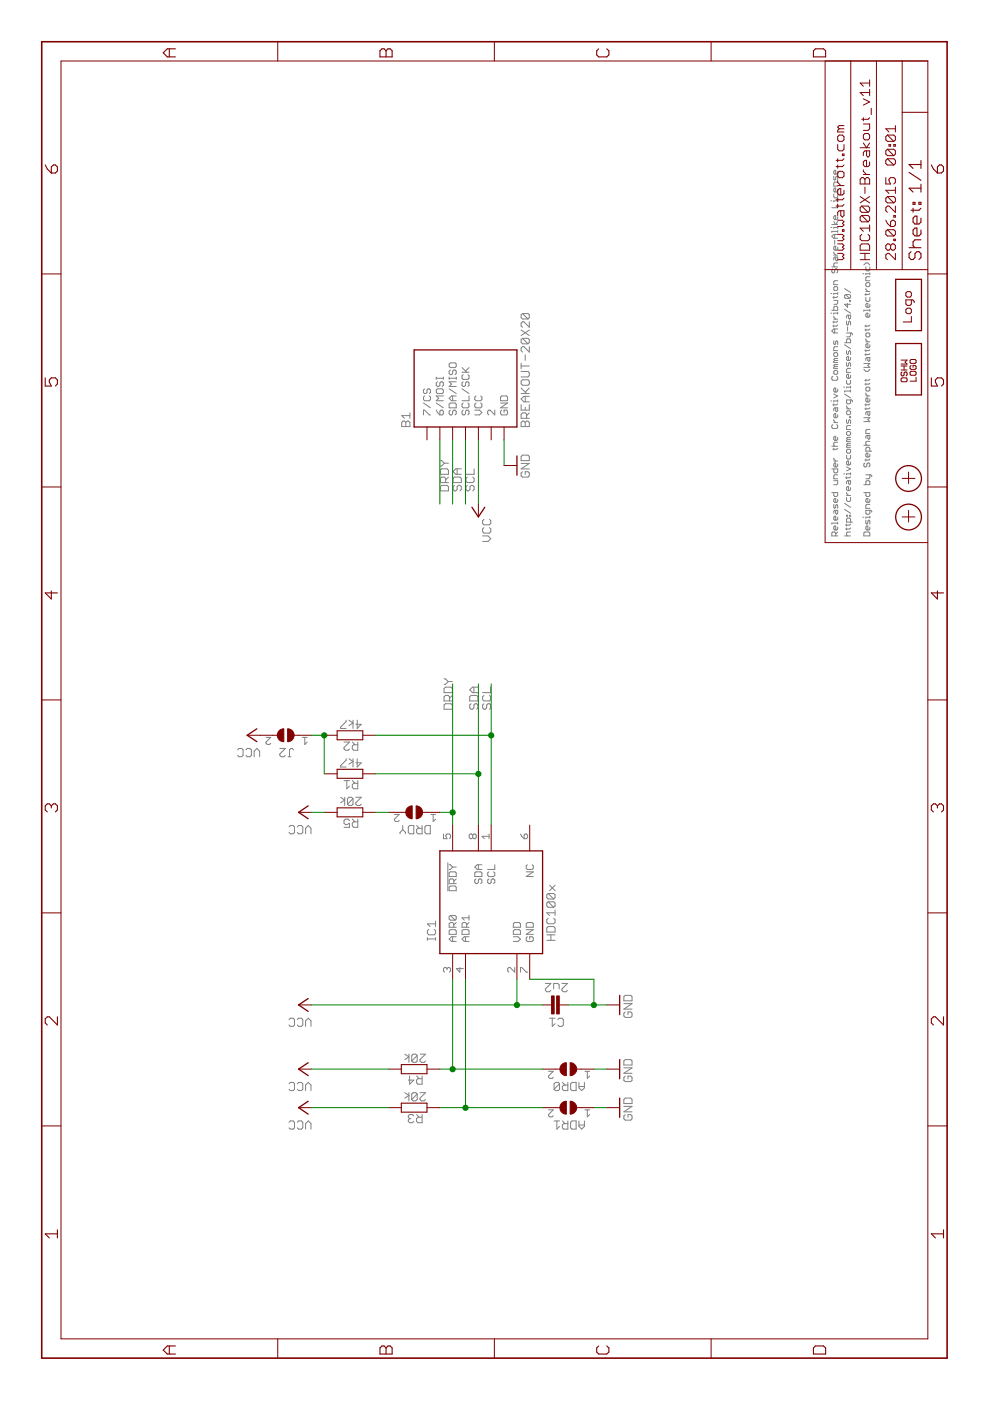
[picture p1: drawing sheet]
<?xml version="1.0" encoding="utf-8"?>
<!DOCTYPE eagle SYSTEM "eagle.dtd">
<eagle version="7.3.0">
<drawing>
<settings>
<setting alwaysvectorfont="yes"/>
<setting verticaltext="up"/>
</settings>
<grid distance="0.05" unitdist="inch" unit="inch" style="lines" multiple="1" display="yes" altdistance="0.025" altunitdist="inch" altunit="inch"/>
<schematic xreflabel="%F%N/%S.%C%R" xrefpart="/%S.%C%R">
<libraries>
<library name="we-rcl">
<symbols>
<symbol name="RESISTOR">
<pin name="1" x="-5.08" y="0" visible="off" length="short" direction="pas" swaplevel="1"/>
<pin name="2" x="5.08" y="0" visible="off" length="short" direction="pas" swaplevel="1" rot="R180"/>
<wire x1="-2.54" y1="0.889" x2="2.54" y2="0.889" width="0.2032" layer="94"/>
<wire x1="2.54" y1="0.889" x2="2.54" y2="-0.889" width="0.2032" layer="94"/>
<wire x1="2.54" y1="-0.889" x2="-2.54" y2="-0.889" width="0.2032" layer="94"/>
<wire x1="-2.54" y1="-0.889" x2="-2.54" y2="0.889" width="0.2032" layer="94"/>
<text x="0" y="1.27" size="1.778" layer="95" align="bottom-center">&gt;NAME</text>
<text x="0" y="-1.27" size="1.778" layer="96" align="top-center">&gt;VALUE</text>
</symbol>
<symbol name="CAPACITOR">
<pin name="1" x="-2.54" y="0" visible="off" length="point" direction="pas" swaplevel="1"/>
<pin name="2" x="2.54" y="0" visible="off" length="point" direction="pas" swaplevel="1" rot="R180"/>
<text x="0" y="2.54" size="1.778" layer="95" align="bottom-center">&gt;NAME</text>
<text x="0" y="-2.54" size="1.778" layer="96" align="top-center">&gt;VALUE</text>
<wire x1="-2.54" y1="0" x2="-0.762" y2="0" width="0.1524" layer="94"/>
<wire x1="2.54" y1="0" x2="0.762" y2="0" width="0.1524" layer="94"/>
<rectangle x1="-1.27" y1="-0.254" x2="2.286" y2="0.254" layer="94" rot="R90"/>
<rectangle x1="-2.286" y1="-0.254" x2="1.27" y2="0.254" layer="94" rot="R90"/>
</symbol>
<symbol name="JUMPER2">
<wire x1="0.381" y1="0.635" x2="0.381" y2="-0.635" width="1.27" layer="94" curve="-180" cap="flat"/>
<wire x1="-0.381" y1="-0.635" x2="-0.381" y2="0.635" width="1.27" layer="94" curve="-180" cap="flat"/>
<wire x1="2.54" y1="0" x2="1.651" y2="0" width="0.1524" layer="94"/>
<wire x1="-2.54" y1="0" x2="-1.651" y2="0" width="0.1524" layer="94"/>
<text x="0" y="2.54" size="1.778" layer="95" align="bottom-center">&gt;NAME</text>
<pin name="2" x="5.08" y="0" visible="pad" length="short" direction="pas" swaplevel="1" rot="R180"/>
<pin name="1" x="-5.08" y="0" visible="pad" length="short" direction="pas" swaplevel="1"/>
</symbol>
</symbols>
<devicesets>
<deviceset name="RESISTOR" prefix="R" uservalue="yes">
<gates>
<gate name="R" symbol="RESISTOR" x="0" y="0"/>
</gates>
<devices>
<device name="-R0603" package="R0603">
<connects>
<connect gate="R" pin="1" pad="1"/>
<connect gate="R" pin="2" pad="2"/>
</connects>
<technologies>
<technology name=""/>
</technologies>
</device>
<device name="-R0805" package="R0805">
<connects>
<connect gate="R" pin="1" pad="1"/>
<connect gate="R" pin="2" pad="2"/>
</connects>
<technologies>
<technology name=""/>
</technologies>
</device>
<device name="-R0402" package="R0402">
<connects>
<connect gate="R" pin="1" pad="1"/>
<connect gate="R" pin="2" pad="2"/>
</connects>
<technologies>
<technology name=""/>
</technologies>
</device>
<device name="-R1206" package="R1206">
<connects>
<connect gate="R" pin="1" pad="1"/>
<connect gate="R" pin="2" pad="2"/>
</connects>
<technologies>
<technology name=""/>
</technologies>
</device>
<device name="-R0201" package="R0201">
<connects>
<connect gate="R" pin="1" pad="1"/>
<connect gate="R" pin="2" pad="2"/>
</connects>
<technologies>
<technology name=""/>
</technologies>
</device>
</devices>
</deviceset>
<deviceset name="CAPACITOR" prefix="C" uservalue="yes">
<gates>
<gate name="C" symbol="CAPACITOR" x="0" y="0"/>
</gates>
<devices>
<device name="-C0402" package="R0402">
<connects>
<connect gate="C" pin="1" pad="1"/>
<connect gate="C" pin="2" pad="2"/>
</connects>
<technologies>
<technology name=""/>
</technologies>
</device>
<device name="-C0603" package="R0603">
<connects>
<connect gate="C" pin="1" pad="1"/>
<connect gate="C" pin="2" pad="2"/>
</connects>
<technologies>
<technology name=""/>
</technologies>
</device>
<device name="-C0805" package="R0805">
<connects>
<connect gate="C" pin="1" pad="1"/>
<connect gate="C" pin="2" pad="2"/>
</connects>
<technologies>
<technology name=""/>
</technologies>
</device>
<device name="-C1206" package="R1206">
<connects>
<connect gate="C" pin="1" pad="1"/>
<connect gate="C" pin="2" pad="2"/>
</connects>
<technologies>
<technology name=""/>
</technologies>
</device>
<device name="-C0201" package="R0201">
<connects>
<connect gate="C" pin="1" pad="1"/>
<connect gate="C" pin="2" pad="2"/>
</connects>
<technologies>
<technology name=""/>
</technologies>
</device>
</devices>
</deviceset>
<deviceset name="JUMPER2" prefix="J">
<gates>
<gate name="J" symbol="JUMPER2" x="0" y="0"/>
</gates>
<devices>
<device name="-0603" package="JUMPER2-0603">
<connects>
<connect gate="J" pin="1" pad="1"/>
<connect gate="J" pin="2" pad="2"/>
</connects>
<technologies>
<technology name=""/>
</technologies>
</device>
<device name="-0603-NC" package="JUMPER2-0603_NC">
<connects>
<connect gate="J" pin="1" pad="1"/>
<connect gate="J" pin="2" pad="2"/>
</connects>
<technologies>
<technology name=""/>
</technologies>
</device>
<device name="-0402" package="JUMPER2-0402">
<connects>
<connect gate="J" pin="1" pad="1"/>
<connect gate="J" pin="2" pad="2"/>
</connects>
<technologies>
<technology name=""/>
</technologies>
</device>
<device name="-0402-NC" package="JUMPER2-0402_NC">
<connects>
<connect gate="J" pin="1" pad="1"/>
<connect gate="J" pin="2" pad="2"/>
</connects>
<technologies>
<technology name=""/>
</technologies>
</device>
<device name="-0201" package="JUMPER2-0201">
<connects>
<connect gate="J" pin="1" pad="1"/>
<connect gate="J" pin="2" pad="2"/>
</connects>
<technologies>
<technology name=""/>
</technologies>
</device>
<device name="-0201-NC" package="JUMPER2-0201_NC">
<connects>
<connect gate="J" pin="1" pad="1"/>
<connect gate="J" pin="2" pad="2"/>
</connects>
<technologies>
<technology name=""/>
</technologies>
</device>
</devices>
</deviceset>
</devicesets>
</library>
<library name="supply1">
<symbols>
<symbol name="VCC">
<wire x1="1.27" y1="-1.905" x2="0" y2="0" width="0.254" layer="94"/>
<wire x1="0" y1="0" x2="-1.27" y2="-1.905" width="0.254" layer="94"/>
<text x="-2.54" y="-2.54" size="1.778" layer="96" rot="R90">&gt;VALUE</text>
<pin name="VCC" x="0" y="-2.54" visible="off" length="short" direction="sup" rot="R90"/>
</symbol>
<symbol name="GND">
<wire x1="-1.905" y1="0" x2="1.905" y2="0" width="0.254" layer="94"/>
<text x="-2.54" y="-2.54" size="1.778" layer="96">&gt;VALUE</text>
<pin name="GND" x="0" y="2.54" visible="off" length="short" direction="sup" rot="R270"/>
</symbol>
</symbols>
<devicesets>
<deviceset name="VCC" prefix="P+">
<gates>
<gate name="VCC" symbol="VCC" x="0" y="0"/>
</gates>
<devices>
<device name="">
<technologies>
<technology name=""/>
</technologies>
</device>
</devices>
</deviceset>
<deviceset name="GND" prefix="GND">
<gates>
<gate name="1" symbol="GND" x="0" y="0"/>
</gates>
<devices>
<device name="">
<technologies>
<technology name=""/>
</technologies>
</device>
</devices>
</deviceset>
</devicesets>
</library>
<library name="we-symbol">
<symbols>
<symbol name="PASSER">
<wire x1="-1.016" y1="0" x2="1.27" y2="0" width="0.127" layer="94"/>
<wire x1="0" y1="1.27" x2="0" y2="-1.27" width="0.127" layer="94"/>
<circle x="0" y="0" radius="2.54" width="0.254" layer="94"/>
</symbol>
<symbol name="OSHW_LOGO">
<wire x1="5.08" y1="2.54" x2="5.08" y2="-2.54" width="0.254" layer="94"/>
<wire x1="5.08" y1="-2.54" x2="-5.08" y2="-2.54" width="0.254" layer="94"/>
<wire x1="-5.08" y1="-2.54" x2="-5.08" y2="2.54" width="0.254" layer="94"/>
<wire x1="-5.08" y1="2.54" x2="5.08" y2="2.54" width="0.254" layer="94"/>
<text x="-2.54" y="0.254" size="1.27" layer="94">OSHW</text>
<text x="-2.413" y="-1.524" size="1.27" layer="94">LOGO</text>
</symbol>
<symbol name="LOGO">
<wire x1="-5.08" y1="2.54" x2="5.08" y2="2.54" width="0.254" layer="94"/>
<wire x1="5.08" y1="2.54" x2="5.08" y2="-2.54" width="0.254" layer="94"/>
<wire x1="5.08" y1="-2.54" x2="-5.08" y2="-2.54" width="0.254" layer="94"/>
<wire x1="-5.08" y1="-2.54" x2="-5.08" y2="2.54" width="0.254" layer="94"/>
<text x="-3.429" y="-0.635" size="1.778" layer="94">Logo</text>
</symbol>
<symbol name="A4L-LOC">
<wire x1="256.54" y1="3.81" x2="256.54" y2="8.89" width="0.1016" layer="94"/>
<wire x1="256.54" y1="8.89" x2="256.54" y2="13.97" width="0.1016" layer="94"/>
<wire x1="256.54" y1="13.97" x2="256.54" y2="19.05" width="0.1016" layer="94"/>
<wire x1="256.54" y1="19.05" x2="256.54" y2="24.13" width="0.1016" layer="94"/>
<wire x1="161.29" y1="3.81" x2="161.29" y2="24.13" width="0.1016" layer="94"/>
<wire x1="161.29" y1="24.13" x2="215.265" y2="24.13" width="0.1016" layer="94"/>
<wire x1="215.265" y1="24.13" x2="256.54" y2="24.13" width="0.1016" layer="94"/>
<wire x1="246.38" y1="3.81" x2="246.38" y2="8.89" width="0.1016" layer="94"/>
<wire x1="246.38" y1="8.89" x2="256.54" y2="8.89" width="0.1016" layer="94"/>
<wire x1="246.38" y1="8.89" x2="215.265" y2="8.89" width="0.1016" layer="94"/>
<wire x1="215.265" y1="8.89" x2="215.265" y2="3.81" width="0.1016" layer="94"/>
<wire x1="215.265" y1="8.89" x2="215.265" y2="13.97" width="0.1016" layer="94"/>
<wire x1="215.265" y1="13.97" x2="256.54" y2="13.97" width="0.1016" layer="94"/>
<wire x1="215.265" y1="13.97" x2="215.265" y2="19.05" width="0.1016" layer="94"/>
<wire x1="215.265" y1="19.05" x2="256.54" y2="19.05" width="0.1016" layer="94"/>
<wire x1="215.265" y1="19.05" x2="215.265" y2="24.13" width="0.1016" layer="94"/>
<frame x1="0" y1="0" x2="260.35" y2="179.07" columns="6" rows="4" layer="94"/>
<text x="217.17" y="15.24" size="2.032" layer="94" font="vector">&gt;DRAWING_NAME</text>
<text x="217.17" y="10.16" size="2.032" layer="94" font="vector">&gt;LAST_DATE_TIME</text>
<text x="230.505" y="5.08" size="2.54" layer="94" font="vector">&gt;SHEET</text>
<text x="217.17" y="5.08" size="2.54" layer="94" font="vector">Sheet:</text>
<text x="217.17" y="20.32" size="2.032" layer="94" font="vector">www.watterott.com</text>
</symbol>
</symbols>
<devicesets>
<deviceset name="PASSER" prefix="X">
<gates>
<gate name="X" symbol="PASSER" x="0" y="0"/>
</gates>
<devices>
<device name="-07" package="PASSER_07MM">
<technologies>
<technology name=""/>
</technologies>
</device>
</devices>
</deviceset>
<deviceset name="OSHW_LOGO" prefix="LOGO">
<gates>
<gate name="L" symbol="OSHW_LOGO" x="0" y="0"/>
</gates>
<devices>
<device name="X0100" package="OSHW_6X100">
<technologies>
<technology name=""/>
</technologies>
</device>
<device name="X0150" package="OSHW_6X150">
<technologies>
<technology name=""/>
</technologies>
</device>
<device name="X0200" package="OSHW_6X200">
<technologies>
<technology name=""/>
</technologies>
</device>
<device name="X0070" package="OSHW_6X70">
<technologies>
<technology name=""/>
</technologies>
</device>
</devices>
</deviceset>
<deviceset name="LOGO" prefix="LOGO">
<gates>
<gate name="L" symbol="LOGO" x="0" y="0"/>
</gates>
<devices>
<device name="-PLACE" package="LOGO_TPLACE">
<technologies>
<technology name=""/>
</technologies>
</device>
<device name="-LAYER" package="LOGO_TOP">
<technologies>
<technology name=""/>
</technologies>
</device>
<device name="-STOP" package="LOGO_STOP">
<technologies>
<technology name=""/>
</technologies>
</device>
<device name="-S_STOP" package="SPARK_STOP">
<technologies>
<technology name=""/>
</technologies>
</device>
<device name="-S_LAYER" package="SPARK_TOP">
<technologies>
<technology name=""/>
</technologies>
</device>
<device name="-S_PLACE_M" package="SPARK_TPLACE_M">
<technologies>
<technology name=""/>
</technologies>
</device>
<device name="-S_PLACE_S" package="SPARK_TPLACE_S">
<technologies>
<technology name=""/>
</technologies>
</device>
</devices>
</deviceset>
<deviceset name="FRAME-A4L" prefix="FRAME">
<gates>
<gate name="F" symbol="A4L-LOC" x="0" y="0"/>
</gates>
<devices>
<device name="">
<technologies>
<technology name=""/>
</technologies>
</device>
</devices>
</deviceset>
</devicesets>
</library>
<library name="we-chip">
<symbols>
<symbol name="HDC1008">
<pin name="SCL" x="15.24" y="0" length="middle" direction="in" rot="R180"/>
<pin name="VDD" x="-15.24" y="-5.08" length="middle" direction="pwr"/>
<pin name="ADR0" x="-15.24" y="7.62" length="middle" direction="in"/>
<pin name="ADR1" x="-15.24" y="5.08" length="middle" direction="in"/>
<pin name="SDA" x="15.24" y="2.54" length="middle" rot="R180"/>
<pin name="GND" x="-15.24" y="-7.62" length="middle" direction="pwr"/>
<pin name="NC" x="15.24" y="-7.62" length="middle" direction="nc" rot="R180"/>
<pin name="!DRDY" x="15.24" y="7.62" length="middle" direction="out" rot="R180"/>
<wire x1="-10.16" y1="10.16" x2="-10.16" y2="-10.16" width="0.254" layer="94"/>
<wire x1="-10.16" y1="-10.16" x2="10.16" y2="-10.16" width="0.254" layer="94"/>
<wire x1="10.16" y1="-10.16" x2="10.16" y2="10.16" width="0.254" layer="94"/>
<wire x1="10.16" y1="10.16" x2="-10.16" y2="10.16" width="0.254" layer="94"/>
<text x="-7.62" y="12.7" size="1.778" layer="95" rot="MR180">&gt;NAME</text>
<text x="-7.62" y="-12.7" size="1.778" layer="96">&gt;VALUE</text>
</symbol>
</symbols>
<devicesets>
<deviceset name="HDC1008" prefix="IC">
<gates>
<gate name="G$1" symbol="HDC1008" x="0" y="0"/>
</gates>
<devices>
<device name="" package="WLCSP">
<connects>
<connect gate="G$1" pin="!DRDY" pad="5"/>
<connect gate="G$1" pin="ADR0" pad="3"/>
<connect gate="G$1" pin="ADR1" pad="4"/>
<connect gate="G$1" pin="GND" pad="7"/>
<connect gate="G$1" pin="NC" pad="6"/>
<connect gate="G$1" pin="SCL" pad="1"/>
<connect gate="G$1" pin="SDA" pad="8"/>
<connect gate="G$1" pin="VDD" pad="2"/>
</connects>
<technologies>
<technology name="">
<attribute name="DIGIKEY" value="296-38440" constant="no"/>
</technology>
</technologies>
</device>
</devices>
</deviceset>
</devicesets>
</library>
<library name="we-board">
<symbols>
<symbol name="BREAKOUT">
<wire x1="-7.62" y1="10.16" x2="-7.62" y2="-10.16" width="0.254" layer="94"/>
<wire x1="-7.62" y1="-10.16" x2="7.62" y2="-10.16" width="0.254" layer="94"/>
<wire x1="7.62" y1="-10.16" x2="7.62" y2="10.16" width="0.254" layer="94"/>
<wire x1="7.62" y1="10.16" x2="-7.62" y2="10.16" width="0.254" layer="94"/>
<text x="-7.62" y="12.7" size="1.778" layer="95" font="vector" align="top-left">&gt;NAME</text>
<text x="-7.62" y="-12.7" size="1.778" layer="95">&gt;Value</text>
<pin name="6/MOSI" x="-10.16" y="5.08" visible="pin" length="short"/>
<pin name="SDA/MISO" x="-10.16" y="2.54" visible="pin" length="short"/>
<pin name="SCL/SCK" x="-10.16" y="0" visible="pin" length="short"/>
<pin name="VCC" x="-10.16" y="-2.54" visible="pin" length="short" direction="pwr"/>
<pin name="2" x="-10.16" y="-5.08" visible="pin" length="short"/>
<pin name="GND" x="-10.16" y="-7.62" visible="pin" length="short" direction="pwr"/>
<pin name="7/CS" x="-10.16" y="7.62" visible="pin" length="short"/>
</symbol>
</symbols>
<devicesets>
<deviceset name="BREAKOUT" prefix="B">
<gates>
<gate name="BOARD" symbol="BREAKOUT" x="0" y="0"/>
</gates>
<devices>
<device name="-20X20" package="BREAKOUT-20X20">
<connects>
<connect gate="BOARD" pin="2" pad="2"/>
<connect gate="BOARD" pin="6/MOSI" pad="MOSI"/>
<connect gate="BOARD" pin="7/CS" pad="CS"/>
<connect gate="BOARD" pin="GND" pad="GND"/>
<connect gate="BOARD" pin="SCL/SCK" pad="SCL/SCK"/>
<connect gate="BOARD" pin="SDA/MISO" pad="SDA/MISO"/>
<connect gate="BOARD" pin="VCC" pad="VCC"/>
</connects>
<technologies>
<technology name=""/>
</technologies>
</device>
</devices>
</deviceset>
</devicesets>
</library>
</libraries>
<attributes>
</attributes>
<variantdefs>
</variantdefs>
<classes>
<class number="0" name="default" width="0" drill="0">
</class>
</classes>
<parts>
<part name="R1" library="we-rcl" deviceset="RESISTOR" device="-R0402" value="4k7"/>
<part name="R2" library="we-rcl" deviceset="RESISTOR" device="-R0402" value="4k7"/>
<part name="P+3" library="supply1" deviceset="VCC" device=""/>
<part name="C1" library="we-rcl" deviceset="CAPACITOR" device="-C0402" value="2u2"/>
<part name="GND2" library="supply1" deviceset="GND" device=""/>
<part name="R3" library="we-rcl" deviceset="RESISTOR" device="-R0402" value="20k"/>
<part name="R4" library="we-rcl" deviceset="RESISTOR" device="-R0402" value="20k"/>
<part name="P+4" library="supply1" deviceset="VCC" device=""/>
<part name="P+5" library="supply1" deviceset="VCC" device=""/>
<part name="X1" library="we-symbol" deviceset="PASSER" device="-07"/>
<part name="X2" library="we-symbol" deviceset="PASSER" device="-07"/>
<part name="LOGO2" library="we-symbol" deviceset="OSHW_LOGO" device="X0070"/>
<part name="R5" library="we-rcl" deviceset="RESISTOR" device="-R0402" value="20k"/>
<part name="GND3" library="supply1" deviceset="GND" device=""/>
<part name="GND4" library="supply1" deviceset="GND" device=""/>
<part name="P+6" library="supply1" deviceset="VCC" device=""/>
<part name="GND5" library="supply1" deviceset="GND" device=""/>
<part name="P+7" library="supply1" deviceset="VCC" device=""/>
<part name="ADR1" library="we-rcl" deviceset="JUMPER2" device="-0402"/>
<part name="ADR0" library="we-rcl" deviceset="JUMPER2" device="-0402"/>
<part name="DRDY" library="we-rcl" deviceset="JUMPER2" device="-0402"/>
<part name="IC1" library="we-chip" deviceset="HDC1008" device="" value="HDC100x"/>
<part name="J2" library="we-rcl" deviceset="JUMPER2" device="-0603"/>
<part name="P+1" library="supply1" deviceset="VCC" device=""/>
<part name="LOGO3" library="we-symbol" deviceset="LOGO" device="-S_PLACE_M"/>
<part name="B1" library="we-board" deviceset="BREAKOUT" device="-20X20"/>
<part name="FRAME2" library="we-symbol" deviceset="FRAME-A4L" device=""/>
</parts>
<sheets>
<sheet>
<plain>
<text x="162.56" y="21.59" size="1.27" layer="95">Released under the Creative Commons Attribution Share-Alike License</text>
<text x="162.56" y="19.05" size="1.27" layer="95">http://creativecommons.org/licenses/by-sa/4.0/</text>
<text x="162.56" y="15.24" size="1.27" layer="95">Designed by Stephan Watterott (Watterott electronic)</text>
</plain>
<instances>
<instance part="R1" gate="R" x="115.57" y="118.11" rot="R90"/>
<instance part="R2" gate="R" x="123.19" y="118.11" rot="R90"/>
<instance part="P+3" gate="VCC" x="69.85" y="128.27"/>
<instance part="C1" gate="C" x="69.85" y="77.47" rot="R90"/>
<instance part="GND2" gate="1" x="176.53" y="85.09" rot="MR0"/>
<instance part="R3" gate="R" x="49.53" y="105.41" rot="R90"/>
<instance part="R4" gate="R" x="57.15" y="105.41" rot="R90"/>
<instance part="P+4" gate="VCC" x="49.53" y="128.27"/>
<instance part="P+5" gate="VCC" x="57.15" y="128.27"/>
<instance part="X1" gate="X" x="166.37" y="7.62"/>
<instance part="X2" gate="X" x="173.99" y="7.62"/>
<instance part="LOGO2" gate="L" x="195.58" y="7.62"/>
<instance part="R5" gate="R" x="107.95" y="118.11" rot="R90"/>
<instance part="GND3" gate="1" x="57.15" y="64.77"/>
<instance part="GND4" gate="1" x="49.53" y="64.77"/>
<instance part="P+6" gate="VCC" x="107.95" y="128.27"/>
<instance part="GND5" gate="1" x="69.85" y="64.77"/>
<instance part="P+7" gate="VCC" x="166.37" y="92.71" smashed="yes" rot="MR270">
<attribute name="VALUE" x="166.37" y="90.17" size="1.778" layer="96" rot="MR0"/>
</instance>
<instance part="ADR1" gate="J" x="49.53" y="74.93" rot="R90"/>
<instance part="ADR0" gate="J" x="57.15" y="74.93" rot="R90"/>
<instance part="DRDY" gate="J" x="107.95" y="105.41" rot="R90"/>
<instance part="IC1" gate="G$1" x="90.17" y="90.17"/>
<instance part="J2" gate="J" x="123.19" y="130.81" rot="R90"/>
<instance part="P+1" gate="VCC" x="123.19" y="138.43"/>
<instance part="LOGO3" gate="L" x="208.28" y="7.62"/>
<instance part="B1" gate="BOARD" x="191.77" y="95.25"/>
<instance part="FRAME2" gate="F" x="0" y="0"/>
</instances>
<busses>
</busses>
<nets>
<net name="VCC" class="0">
<segment>
<pinref part="R4" gate="R" pin="2"/>
<pinref part="P+5" gate="VCC" pin="VCC"/>
<wire x1="57.15" y1="110.49" x2="57.15" y2="125.73" width="0.1524" layer="91"/>
</segment>
<segment>
<pinref part="R3" gate="R" pin="2"/>
<pinref part="P+4" gate="VCC" pin="VCC"/>
<wire x1="49.53" y1="110.49" x2="49.53" y2="125.73" width="0.1524" layer="91"/>
</segment>
<segment>
<pinref part="P+6" gate="VCC" pin="VCC"/>
<pinref part="R5" gate="R" pin="2"/>
<wire x1="107.95" y1="125.73" x2="107.95" y2="123.19" width="0.1524" layer="91"/>
</segment>
<segment>
<pinref part="P+3" gate="VCC" pin="VCC"/>
<wire x1="69.85" y1="125.73" x2="69.85" y2="85.09" width="0.1524" layer="91"/>
<pinref part="C1" gate="C" pin="2"/>
<wire x1="69.85" y1="85.09" x2="74.93" y2="85.09" width="0.1524" layer="91"/>
<wire x1="69.85" y1="80.01" x2="69.85" y2="85.09" width="0.1524" layer="91"/>
<junction x="69.85" y="85.09"/>
<pinref part="IC1" gate="G$1" pin="VDD"/>
</segment>
<segment>
<pinref part="P+7" gate="VCC" pin="VCC"/>
<wire x1="168.91" y1="92.71" x2="181.61" y2="92.71" width="0.1524" layer="91"/>
<pinref part="B1" gate="BOARD" pin="VCC"/>
</segment>
<segment>
<pinref part="J2" gate="J" pin="2"/>
<pinref part="P+1" gate="VCC" pin="VCC"/>
</segment>
</net>
<net name="N$3" class="0">
<segment>
<pinref part="R5" gate="R" pin="1"/>
<wire x1="107.95" y1="110.49" x2="107.95" y2="113.03" width="0.1524" layer="91"/>
<pinref part="DRDY" gate="J" pin="2"/>
</segment>
</net>
<net name="GND" class="0">
<segment>
<wire x1="74.93" y1="82.55" x2="74.93" y2="69.85" width="0.1524" layer="91"/>
<wire x1="74.93" y1="69.85" x2="69.85" y2="69.85" width="0.1524" layer="91"/>
<pinref part="C1" gate="C" pin="1"/>
<wire x1="69.85" y1="69.85" x2="69.85" y2="74.93" width="0.1524" layer="91"/>
<pinref part="GND5" gate="1" pin="GND"/>
<wire x1="69.85" y1="69.85" x2="69.85" y2="67.31" width="0.1524" layer="91"/>
<junction x="69.85" y="69.85"/>
<pinref part="IC1" gate="G$1" pin="GND"/>
</segment>
<segment>
<pinref part="GND4" gate="1" pin="GND"/>
<wire x1="49.53" y1="69.85" x2="49.53" y2="67.31" width="0.1524" layer="91"/>
<pinref part="ADR1" gate="J" pin="1"/>
</segment>
<segment>
<pinref part="GND3" gate="1" pin="GND"/>
<wire x1="57.15" y1="67.31" x2="57.15" y2="69.85" width="0.1524" layer="91"/>
<pinref part="ADR0" gate="J" pin="1"/>
</segment>
<segment>
<pinref part="GND2" gate="1" pin="GND"/>
<wire x1="181.61" y1="87.63" x2="176.53" y2="87.63" width="0.1524" layer="91"/>
<pinref part="B1" gate="BOARD" pin="GND"/>
</segment>
</net>
<net name="ADR0" class="0">
<segment>
<pinref part="R4" gate="R" pin="1"/>
<wire x1="74.93" y1="97.79" x2="57.15" y2="97.79" width="0.1524" layer="91"/>
<wire x1="57.15" y1="97.79" x2="57.15" y2="100.33" width="0.1524" layer="91"/>
<junction x="57.15" y="97.79"/>
<wire x1="57.15" y1="80.01" x2="57.15" y2="97.79" width="0.1524" layer="91"/>
<pinref part="ADR0" gate="J" pin="2"/>
<pinref part="IC1" gate="G$1" pin="ADR0"/>
</segment>
</net>
<net name="ADR1" class="0">
<segment>
<pinref part="R3" gate="R" pin="1"/>
<wire x1="74.93" y1="95.25" x2="49.53" y2="95.25" width="0.1524" layer="91"/>
<wire x1="49.53" y1="95.25" x2="49.53" y2="100.33" width="0.1524" layer="91"/>
<junction x="49.53" y="95.25"/>
<wire x1="49.53" y1="80.01" x2="49.53" y2="95.25" width="0.1524" layer="91"/>
<pinref part="ADR1" gate="J" pin="2"/>
<pinref part="IC1" gate="G$1" pin="ADR1"/>
</segment>
</net>
<net name="DRDY" class="0">
<segment>
<wire x1="105.41" y1="97.79" x2="107.95" y2="97.79" width="0.1524" layer="91"/>
<wire x1="107.95" y1="100.33" x2="107.95" y2="97.79" width="0.1524" layer="91"/>
<junction x="107.95" y="97.79"/>
<wire x1="107.95" y1="97.79" x2="133.35" y2="97.79" width="0.1524" layer="91"/>
<label x="128.27" y="97.79" size="1.778" layer="95"/>
<pinref part="DRDY" gate="J" pin="1"/>
<pinref part="IC1" gate="G$1" pin="!DRDY"/>
</segment>
<segment>
<wire x1="181.61" y1="100.33" x2="168.91" y2="100.33" width="0.1524" layer="91"/>
<label x="171.45" y="100.33" size="1.778" layer="95" rot="MR180"/>
<pinref part="B1" gate="BOARD" pin="6/MOSI"/>
</segment>
</net>
<net name="SDA" class="0">
<segment>
<wire x1="105.41" y1="92.71" x2="115.57" y2="92.71" width="0.1524" layer="91"/>
<pinref part="R1" gate="R" pin="1"/>
<wire x1="115.57" y1="92.71" x2="133.35" y2="92.71" width="0.1524" layer="91"/>
<wire x1="115.57" y1="113.03" x2="115.57" y2="92.71" width="0.1524" layer="91"/>
<junction x="115.57" y="92.71"/>
<label x="128.27" y="92.71" size="1.778" layer="95"/>
<pinref part="IC1" gate="G$1" pin="SDA"/>
</segment>
<segment>
<wire x1="181.61" y1="97.79" x2="168.91" y2="97.79" width="0.1524" layer="91"/>
<label x="171.45" y="97.79" size="1.778" layer="95" rot="MR180"/>
<pinref part="B1" gate="BOARD" pin="SDA/MISO"/>
</segment>
</net>
<net name="SCL" class="0">
<segment>
<wire x1="105.41" y1="90.17" x2="123.19" y2="90.17" width="0.1524" layer="91"/>
<pinref part="R2" gate="R" pin="1"/>
<wire x1="123.19" y1="113.03" x2="123.19" y2="90.17" width="0.1524" layer="91"/>
<wire x1="123.19" y1="90.17" x2="133.35" y2="90.17" width="0.1524" layer="91"/>
<junction x="123.19" y="90.17"/>
<label x="128.27" y="90.17" size="1.778" layer="95"/>
<pinref part="IC1" gate="G$1" pin="SCL"/>
</segment>
<segment>
<wire x1="181.61" y1="95.25" x2="168.91" y2="95.25" width="0.1524" layer="91"/>
<label x="171.45" y="95.25" size="1.778" layer="95" rot="MR180"/>
<pinref part="B1" gate="BOARD" pin="SCL/SCK"/>
</segment>
</net>
<net name="N$1" class="0">
<segment>
<pinref part="R1" gate="R" pin="2"/>
<pinref part="R2" gate="R" pin="2"/>
<wire x1="115.57" y1="123.19" x2="123.19" y2="123.19" width="0.1524" layer="91"/>
<pinref part="J2" gate="J" pin="1"/>
<wire x1="123.19" y1="123.19" x2="123.19" y2="125.73" width="0.1524" layer="91"/>
<junction x="123.19" y="123.19"/>
</segment>
</net>
</nets>
</sheet>
</sheets>
</schematic>
</drawing>
</eagle>
